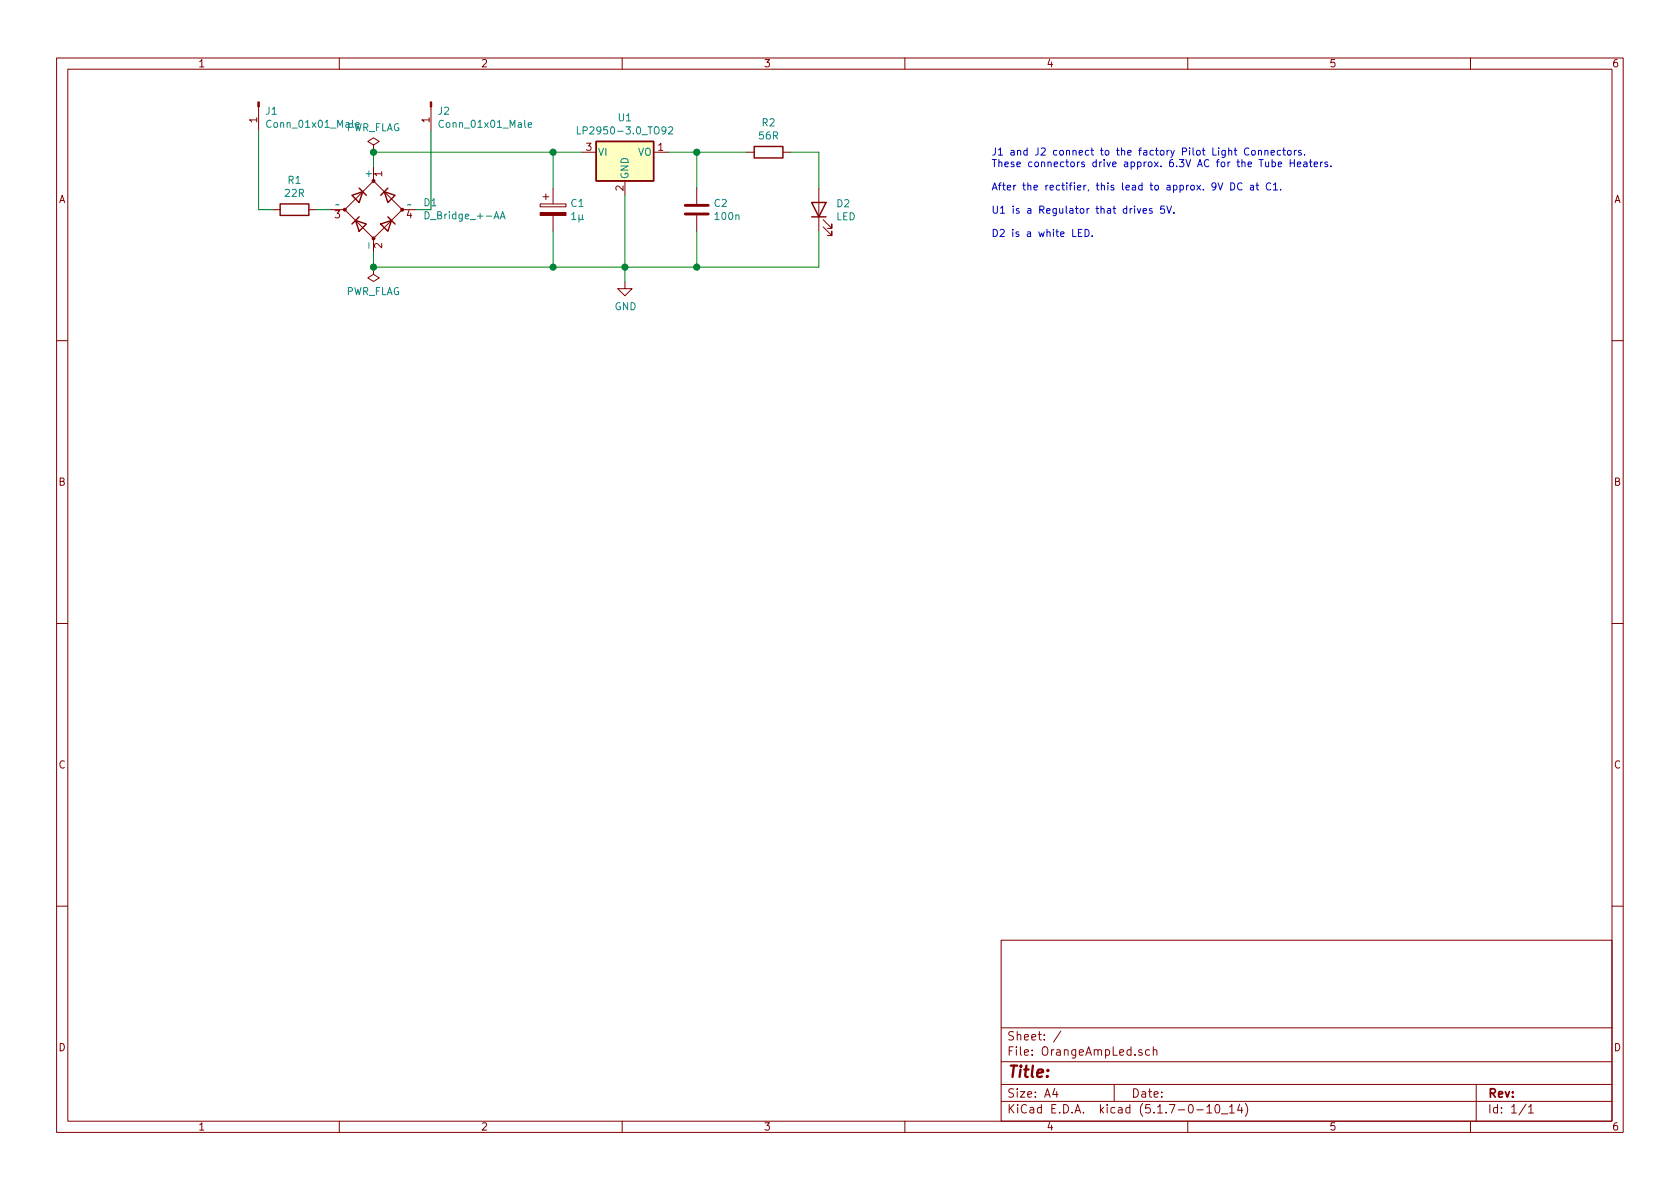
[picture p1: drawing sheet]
EESchema Schematic File Version 4
EELAYER 30 0
EELAYER END
$Descr A4 11693 8268
encoding utf-8
Sheet 1 1
Title ""
Date ""
Rev ""
Comp ""
Comment1 ""
Comment2 ""
Comment3 ""
Comment4 ""
$EndDescr
$Comp
L Connector:Conn_01x01_Male J1
U 1 1
P 1800 700
F 0 "J1" V 1862 744 50  0000 L CNN
F 1 "Conn_01x01_Male" V 1953 744 50  0000 L CNN
F 2 "" H 1800 700 50  0001 C CNN
F 3 "~" H 1800 700 50  0001 C CNN
	1    1800 700 
	0    1    1    0   
$EndComp
$Comp
L Connector:Conn_01x01_Male J2
U 1 1
P 3000 700
F 0 "J2" V 3062 744 50  0000 L CNN
F 1 "Conn_01x01_Male" V 3153 744 50  0000 L CNN
F 2 "" H 3000 700 50  0001 C CNN
F 3 "~" H 3000 700 50  0001 C CNN
	1    3000 700 
	0    1    1    0   
$EndComp
$Comp
L Device:D_Bridge_+-AA D1
U 1 1
P 2600 1450
F 0 "D1" V 2646 1106 50  0000 R CNN
F 1 "D_Bridge_+-AA" V 2555 1106 50  0000 R CNN
F 2 "" H 2600 1450 50  0001 C CNN
F 3 "~" H 2600 1450 50  0001 C CNN
	1    2600 1450
	0    -1   -1   0   
$EndComp
Wire Wire Line
	2300 1450 2200 1450
Wire Wire Line
	1800 1450 1800 900 
Wire Wire Line
	3000 900  3000 1450
Wire Wire Line
	3000 1450 2900 1450
Wire Wire Line
	2600 1050 3850 1050
Wire Wire Line
	2600 1050 2600 1150
Wire Wire Line
	2600 1850 3850 1850
Wire Wire Line
	2600 1750 2600 1850
$Comp
L Regulator_Linear:LP2950-3.0_TO92 U1
U 1 1
P 4350 1050
F 0 "U1" H 4350 1292 50  0000 C CNN
F 1 "LP2950-3.0_TO92" H 4350 1201 50  0000 C CNN
F 2 "Package_TO_SOT_THT:TO-92_Inline" H 4350 1275 50  0001 C CIN
F 3 "http://www.ti.com/lit/ds/symlink/lp2950-n.pdf" H 4350 1000 50  0001 C CNN
	1    4350 1050
	1    0    0    -1  
$EndComp
Wire Wire Line
	3850 1300 3850 1050
Connection ~ 3850 1050
Wire Wire Line
	3850 1050 4050 1050
Wire Wire Line
	3850 1600 3850 1850
Connection ~ 3850 1850
Wire Wire Line
	4350 1350 4350 1850
Wire Wire Line
	3850 1850 4350 1850
$Comp
L Device:C C2
U 1 1
P 4850 1450
F 0 "C2" H 4965 1496 50  0000 L CNN
F 1 "100n" H 4965 1405 50  0000 L CNN
F 2 "" H 4888 1300 50  0001 C CNN
F 3 "~" H 4850 1450 50  0001 C CNN
	1    4850 1450
	1    0    0    -1  
$EndComp
Wire Wire Line
	4850 1300 4850 1050
Wire Wire Line
	4850 1600 4850 1850
Wire Wire Line
	4850 1050 5200 1050
$Comp
L Device:R R2
U 1 1
P 5350 1050
F 0 "R2" V 5143 1050 50  0000 C CNN
F 1 "56R" V 5234 1050 50  0000 C CNN
F 2 "" V 5280 1050 50  0001 C CNN
F 3 "~" H 5350 1050 50  0001 C CNN
	1    5350 1050
	0    1    1    0   
$EndComp
$Comp
L Device:LED D2
U 1 1
P 5700 1450
F 0 "D2" V 5739 1332 50  0000 R CNN
F 1 "LED" V 5648 1332 50  0000 R CNN
F 2 "" H 5700 1450 50  0001 C CNN
F 3 "~" H 5700 1450 50  0001 C CNN
	1    5700 1450
	0    -1   -1   0   
$EndComp
Wire Wire Line
	5500 1050 5700 1050
Wire Wire Line
	5700 1050 5700 1300
Wire Wire Line
	5700 1600 5700 1850
Wire Wire Line
	5700 1850 4850 1850
Connection ~ 4850 1850
$Comp
L Device:CP C1
U 1 1
P 3850 1450
F 0 "C1" H 3968 1496 50  0000 L CNN
F 1 "1µ" H 3968 1405 50  0000 L CNN
F 2 "" H 3888 1300 50  0001 C CNN
F 3 "~" H 3850 1450 50  0001 C CNN
	1    3850 1450
	1    0    0    -1  
$EndComp
Wire Wire Line
	4850 1050 4650 1050
Connection ~ 4850 1050
Wire Wire Line
	4350 1850 4850 1850
Connection ~ 4350 1850
Wire Wire Line
	4350 1850 4350 1950
$Comp
L power:GND #PWR01
U 1 1
P 4350 1950
F 0 "#PWR01" H 4350 1700 50  0001 C CNN
F 1 "GND" H 4355 1777 50  0000 C CNN
F 2 "" H 4350 1950 50  0001 C CNN
F 3 "" H 4350 1950 50  0001 C CNN
	1    4350 1950
	1    0    0    -1  
$EndComp
$Comp
L power:PWR_FLAG #FLG01
U 1 1
P 2600 1050
F 0 "#FLG01" H 2600 1125 50  0001 C CNN
F 1 "PWR_FLAG" H 2600 1223 50  0000 C CNN
F 2 "" H 2600 1050 50  0001 C CNN
F 3 "~" H 2600 1050 50  0001 C CNN
	1    2600 1050
	1    0    0    -1  
$EndComp
Connection ~ 2600 1050
$Comp
L power:PWR_FLAG #FLG02
U 1 1
P 2600 1850
F 0 "#FLG02" H 2600 1925 50  0001 C CNN
F 1 "PWR_FLAG" H 2600 2023 50  0000 C CNN
F 2 "" H 2600 1850 50  0001 C CNN
F 3 "~" H 2600 1850 50  0001 C CNN
	1    2600 1850
	-1   0    0    1   
$EndComp
Connection ~ 2600 1850
$Comp
L Device:R R1
U 1 1
P 2050 1450
F 0 "R1" V 1843 1450 50  0000 C CNN
F 1 "22R" V 1934 1450 50  0000 C CNN
F 2 "" V 1980 1450 50  0001 C CNN
F 3 "~" H 2050 1450 50  0001 C CNN
	1    2050 1450
	0    1    1    0   
$EndComp
Wire Wire Line
	1800 1450 1900 1450
Text Notes 6900 1650 0    50   ~ 0
J1 and J2 connect to the factory Pilot Light Connectors.\nThese connectors drive approx. 6.3V AC for the Tube Heaters.\n\nAfter the rectifier, this lead to approx. 9V DC at C1.\n\nU1 is a Regulator that drives 5V.\n\nD2 is a white LED.
$EndSCHEMATC
